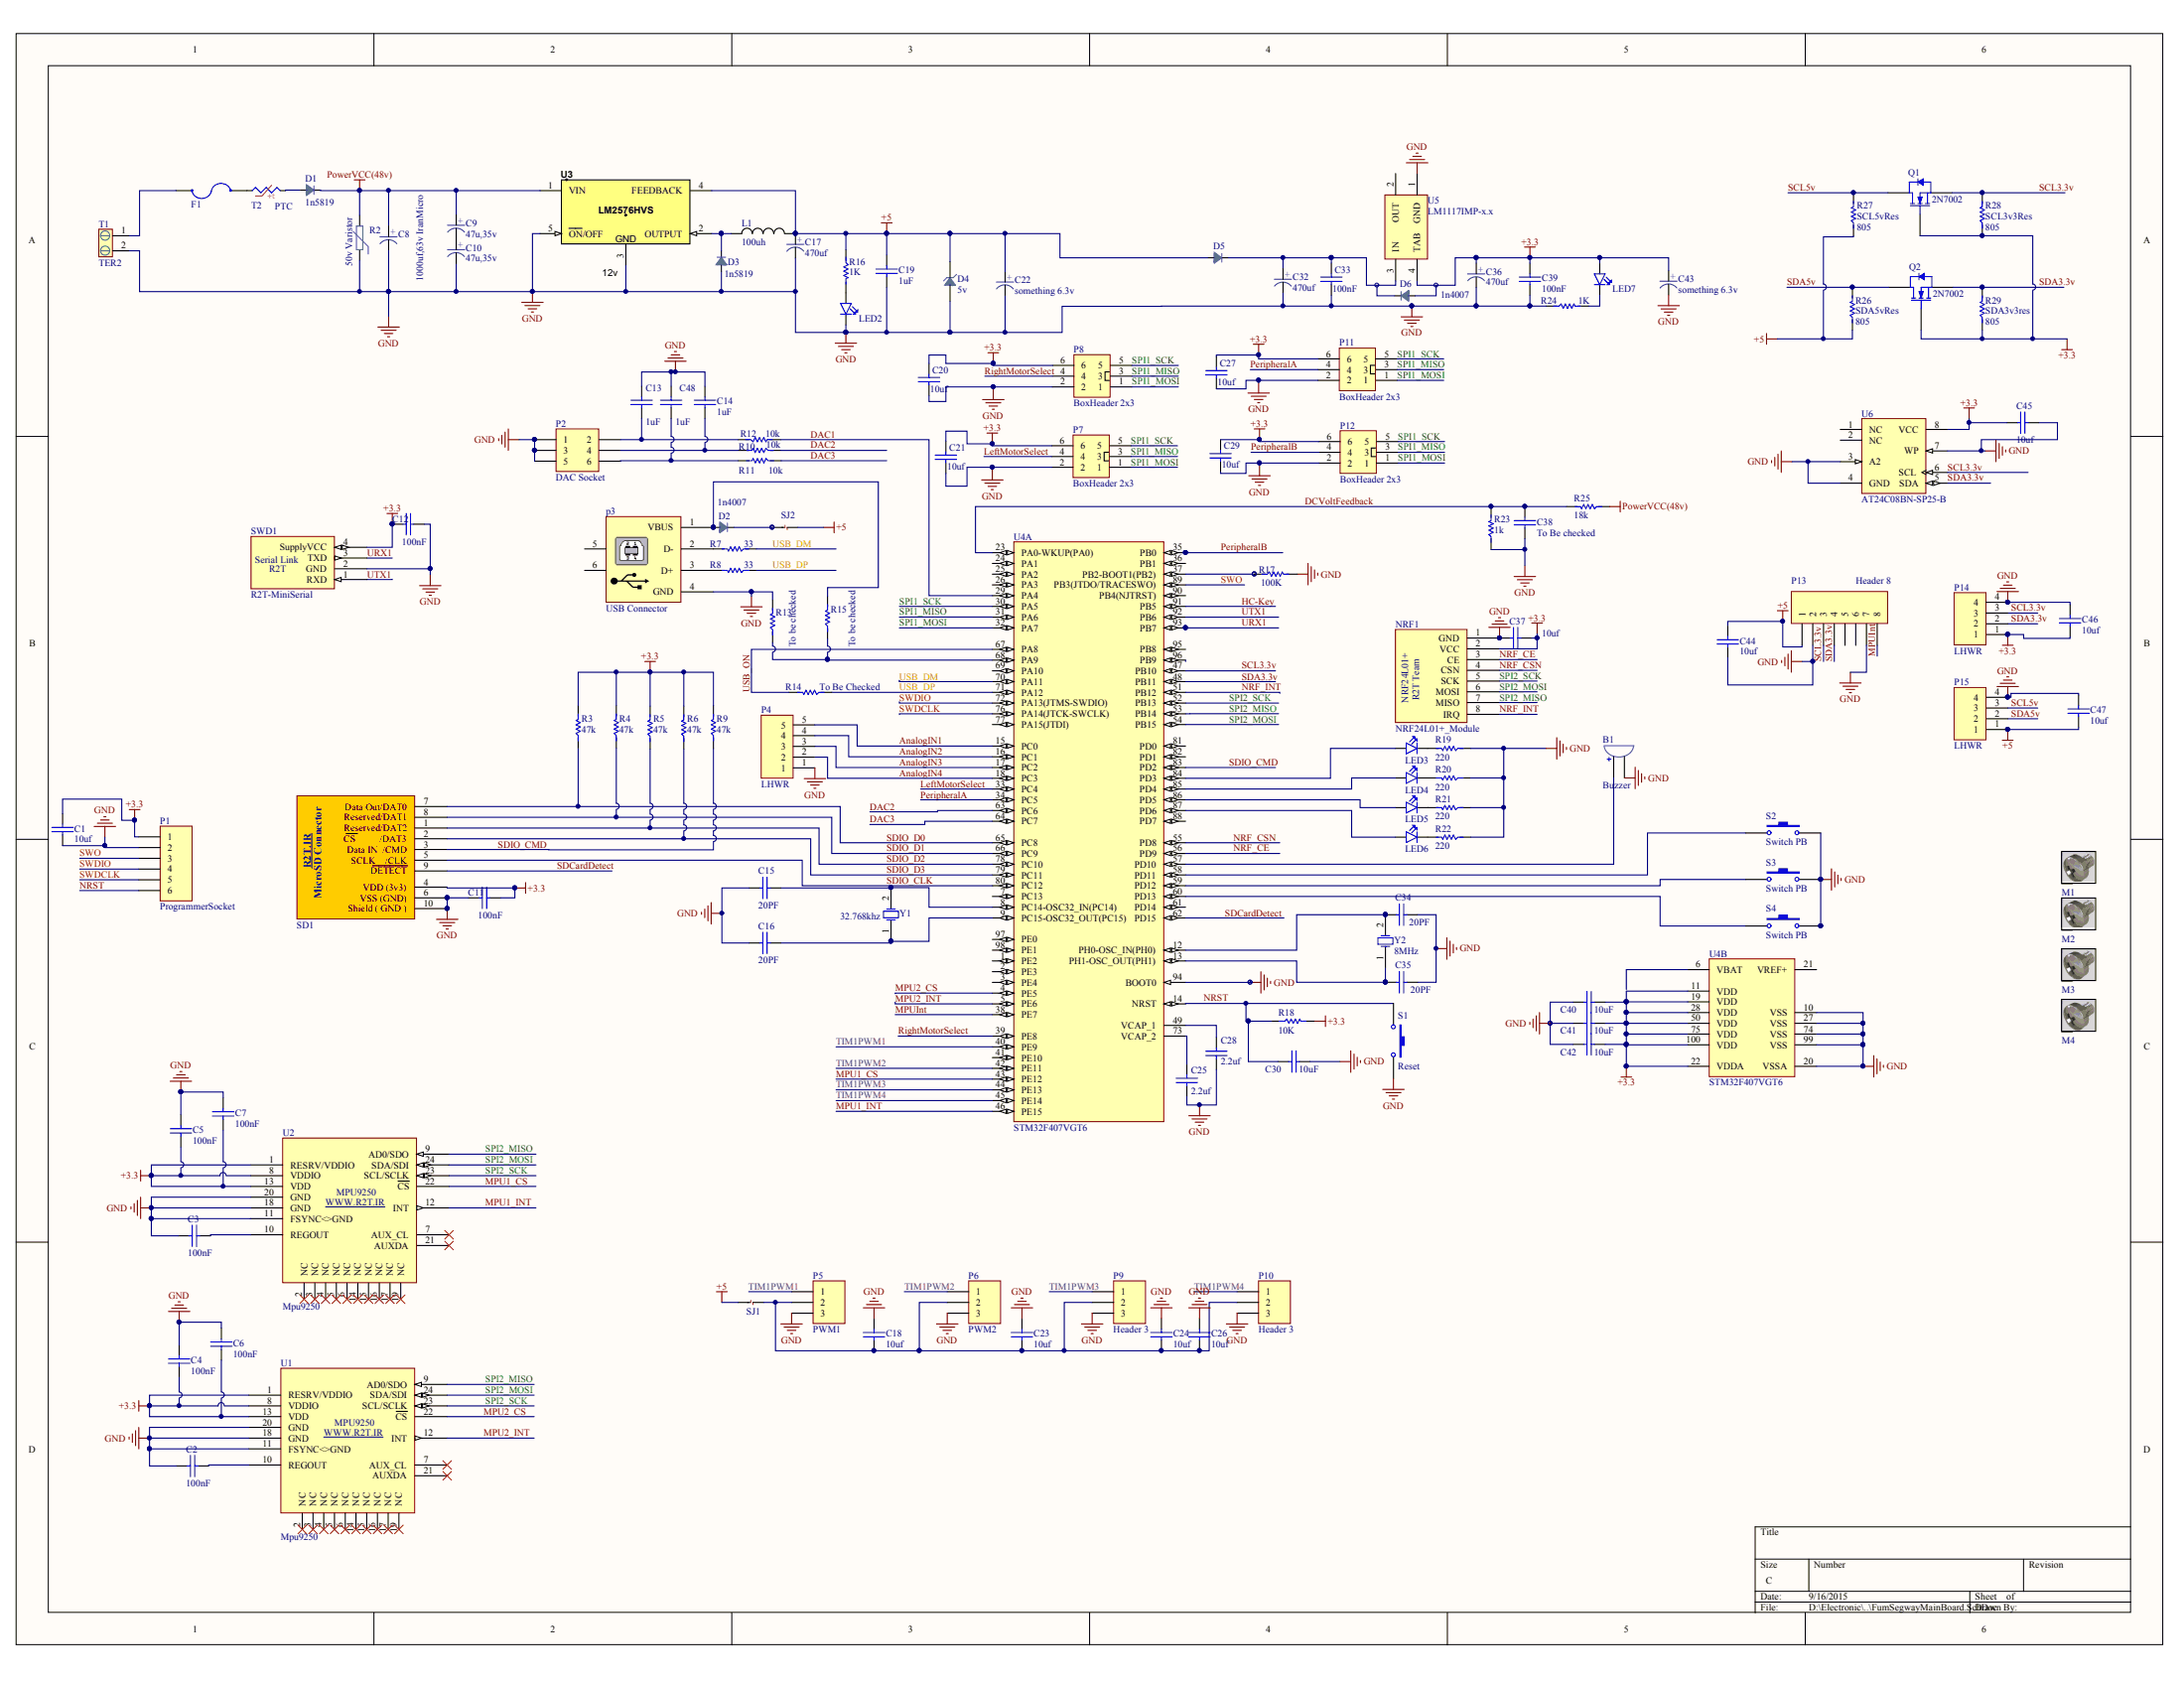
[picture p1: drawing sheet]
# Altium project FumSegwayMainBoard.PrjPcb
1 sheet, 130 parts. Net scope: global (net labels, ports and power ports of the same name join across sheets).
Board file: FumSegwayMainBoard.PcbDoc

## Sheet FumSegwayMainBoard.SchDoc
size C

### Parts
B1  Buzzer  [Buzzer]
C1  10uf  [SMD_CAP_1206]
C2  100nF  [SMD_CAP_0805]
C3  100nF  [SMD_CAP_0805]
C4  100nF  [SMD_CAP_0805]
C5  100nF  [SMD_CAP_0805]
C6  100nF  [SMD_CAP_0805]
C7  100nF  [SMD_CAP_0805]
C8  Description:: 1000uf,63v IranMicro  [Cap Radial 16MM HV]  (hidden comment: Capacitor Polarized)
C9  Description:: 47u,35v  [Tantalum CAP Size E - 2917]  (hidden comment: Capacitor Polarized)
C10  Description:: 47u,35v  [Tantalum CAP Size E - 2917]  (hidden comment: Capacitor Polarized)
C11  100nF  [SMD_CAP_0805]
C12  100nF  [SMD_CAP_0805]
C13  1uF  [SMD_CAP_1206]
C14  1uF  [SMD_CAP_1206]
C15  20PF  [SMD_CAP_0805]
C16  20PF  [SMD_CAP_0805]
C17  Description:: 470uf  [Electrolytic Capacitor SMD Dia-8]  (hidden comment: Capacitor Polarized)
C18  10uf  [SMD_CAP_1206]
C19  1uF  [SMD_CAP_1206]
C20  10uf  [SMD_CAP_1206]
C21  10uf  [SMD_CAP_1206]
C22  Description:: something 6.3v  [Tantalum Cap Size A - 1206]  (hidden comment: Capacitor Polarized)
C23  10uf  [SMD_CAP_1206]
C24  10uf  [SMD_CAP_1206]
C25  2.2uf  [SMD_CAP_0805]
C26  10uf  [SMD_CAP_1206]
C27  10uf  [SMD_CAP_1206]
C28  2.2uf  [SMD_CAP_0805]
C29  10uf  [SMD_CAP_1206]
C30  10uF  [SMD_CAP_0805]
C32  Description:: 470uf  [Electrolytic Capacitor SMD Dia-8]  (hidden comment: Capacitor Polarized)
C33  100nF  [SMD_CAP_0805]
C34  20PF  [SMD_CAP_0805]
C35  20PF  [SMD_CAP_0805]
C36  Description:: 470uf  [Electrolytic Capacitor SMD Dia-8]  (hidden comment: Capacitor Polarized)
C37  10uf  [SMD_CAP_1206]
C38  To Be checked  [SMD_CAP_1206]
C39  100nF  [SMD_CAP_0805]
C40  10uF  [SMD_CAP_0805]
C41  10uF  [SMD_CAP_0805]
C42  10uF  [SMD_CAP_0805]
C43  Description:: something 6.3v  [Tantalum Cap Size A - 1206]  (hidden comment: Capacitor Polarized)
C44  10uf  [SMD_CAP_1206]
C45  10uf  [SMD_CAP_0805]
C46  10uf  [SMD_CAP_1206]
C47  10uf  [SMD_CAP_1206]
C48  1uF  [SMD_CAP_1206]
D1  Description:: 1n5819  [DO-214AC ( SMD Diode )]  (hidden comment: SMD Diodes)
D2  Description:: 1n4007  [DO-214AC ( SMD Diode )]  (hidden comment: SMD Diodes)
D3  Description:: 1n5819  [DO-214AC ( SMD Diode )]  (hidden comment: SMD Diodes)
D4  5v  [DIOMELF3615N]
D5  SMD Diodes  [DO-214AC ( SMD Diode )]  (value not drawn)
D6  Description:: 1n4007  [DO-214AC ( SMD Diode )]  (hidden comment: SMD Diodes)
F1  Fuse  [Fuse 5x20MM]  (value not drawn)
L1  100uh  [General 10x12(200m) Inductor]
LED2  LED  [LED0805]  (value not drawn)
LED3  LED  [LED0805]  (value not drawn)
LED4  LED  [LED0805]  (value not drawn)
LED5  LED  [LED0805]  (value not drawn)
LED6  LED  [LED0805]  (value not drawn)
LED7  LED  [LED0805]  (value not drawn)
M1  Screw  [Board Screw]  (value not drawn)
M2  Screw  [Board Screw]  (value not drawn)
M3  Screw  [Board Screw]  (value not drawn)
M4  Screw  [Board Screw]  (value not drawn)
NRF1  NRF24L01+_Module  [NRF24L01P_SMD]
P1  ProgrammerSocket  [HDR1X6]
P2  DAC Socket  [HDR2X3]
p3  USB Connector  [USB2.5-2H4F]
P4  LHWR  [Polarized Header 5]
P5  PWM1  [HDR1X3]
P6  PWM2  [HDR1X3]
P7  BoxHeader 2x3  [Box Header 2x3]
P8  BoxHeader 2x3  [Box Header 2x3]
P9  Header 3  [HDR1X3]
P10  Header 3  [HDR1X3]
P11  BoxHeader 2x3  [Box Header 2x3]
P12  BoxHeader 2x3  [Box Header 2x3]
P13  Header 8  [HDR1X8]
P14  LHWR  [Polarized Header 4]
P15  LHWR  [Polarized Header 4]
Q1  2N7002  [SOT23_N]
Q2  2N7002  [SOT23_N]
R2  50v Varistor  [VAR07]
R3  47k  [RES 0805 (2012X06L)]
R4  47k  [RES 0805 (2012X06L)]
R5  47k  [RES 0805 (2012X06L)]
R6  47k  [RES 0805 (2012X06L)]
R7  33  [RES 0805 (2012X06L)]
R8  33  [RES 0805 (2012X06L)]
R9  47k  [RES 0805 (2012X06L)]
R10  10k  [RES 0805 (2012X06L)]
R11  10k  [RES 0805 (2012X06L)]
R12  10k  [RES 0805 (2012X06L)]
R13  To be checked  [RES 0805 (2012X06L)]
R14  10k  [RES 0805 (2012X06L)]
R15  10k  [RES 0805 (2012X06L)]
R16  1K  [RES 0805 (2012X06L)]
R17  100K  [RES 0805 (2012X06L)]
R18  10K  [RES 0805 (2012X06L)]
R19  220  [RES 0805 (2012X06L)]
R20  220  [RES 0805 (2012X06L)]
R21  220  [RES 0805 (2012X06L)]
R22  220  [RES 0805 (2012X06L)]
R23  1k  [RES 0805 (2012X06L)]
R24  1K  [RES 0805 (2012X06L)]
R25  18k  [RES 0805 (2012X06L)]
R26  Tolerance: 805  [RES 0805 (2012X06L)]  (hidden comment: SDA5vRes)
R27  Tolerance: 805  [RES 0805 (2012X06L)]  (hidden comment: SCL5vRes)
R28  Tolerance: 805  [RES 0805 (2012X06L)]  (hidden comment: SCL3v3Res)
R29  Tolerance: 805  [RES 0805 (2012X06L)]  (hidden comment: SDA3v3res)
S1  Reset  [SW-PB]
S2  Switch PB  [SW-PB]
S3  Switch PB  [SW-PB]
S4  Switch PB  [SW-PB]
SD1  MicroSD Card Connector  [MicroSD Card Connector]  (value not drawn)
SJ1  SmdJumper  [SMD Jumper]  (value not drawn)
SJ2  SmdJumper  [SMD Jumper]  (value not drawn)
SWD1  R2T-MiniSerial  [SerialWireMini]
T1  TER2  [TER2]
T2  PTC  [PTC Radial 5mm]
U1  Mpu9250  [MPU9250]
U2  Mpu9250  [MPU9250]
U3  value 12v  [TO-263-5]  (hidden comment: Adjustable)
U4  STM32F407VGT6  [STM-LQFP100_N]  (parts A,B of 2)
U5  LM1117IMP-x.x  [MP04A_N]
U6  AT24C08BN-SP25-B  [8S1_N]
Y1  32.768khz  [XTAL RTC]
Y2  8MHz  [XTAL Small]

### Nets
+3.3: C1.2(-) C4.2(-) C5.2(-) C6.2(-) C7.2(-) C11.2(-) C12.1(+) C20.1(+) C21.1(+) C27.1(+) C29.1(+) C36.1 C37.2(-) C39.1(+) C40.2(-) C41.2(-) C42.2(-) C43.1 C45.2(-) C46.1(+) D6.0 LED7.1(A) NRF1.2(VCC) P1.1 P7.6 P8.6 P11.6 P12.6 P14.1 Q1.1(G) Q2.1(G) R3.2 R4.2 R5.2 R6.2 R9.2 R18.2 R28.1 R29.1 SD1.4(VDD_(3v3)) SWD1.4(SupplyVCC) U1.1(RESRV/VDDIO) U1.8(VDDIO) U1.13(VDD) U2.1(RESRV/VDDIO) U2.8(VDDIO) U2.13(VDD) U4.6(VBAT) U4.11(VDD) U4.19(VDD) U4.21(VREF+) U4.22(VDDA) U4.28(VDD) U4.50(VDD) U4.75(VDD) U4.100(VDD) U5.4(TAB) U6.8(VCC)
+5: C17.1 C19.1(+) C22.1 C44.2(-) C47.1(+) D4.1 D5.0 L1.0 P13.1 P15.1 R16.1 R26.1 R27.1 SJ1.1 SJ2.2 U3.4(FEEDBACK)
GND: B1.2(GND) C1.1(+) C2.1(+) C3.1(+) C4.1(+) C5.1(+) C6.1(+) C7.1(+) C8.2 C10.2 C11.1(+) C12.2(-) C13.1(+) C14.1(+) C15.2(-) C16.2(-) C17.2 C18.2(-) C19.2(-) C20.2(-) C21.2(-) C22.2 C23.2(-) C24.2(-) C25.1(+) C26.2(-) C27.2(-) C28.1(+) C29.2(-) C30.2(-) C32.2 C33.2(-) C34.1(+) C35.1(+) C36.2 C37.1(+) C38.2(-) C39.2(-) C40.1(+) C41.1(+) C42.1(+) C43.2 C44.1(+) C45.1(+) C46.2(-) C47.2(-) C48.1(+) D3.0 D4.2 LED2.2(K) NRF1.1(GND) P1.2 P2.1 P2.3 P2.5 p3.4(GND) P4.1 P5.3 P6.3 P7.2 P8.2 P9.3 P10.3 P11.2 P12.2 P13.2 P13.7 P14.4 P15.4 R2.1 R13.2 R17.2 R19.1 R20.1 R21.1 R22.1 R23.1 R24.1 S1.2 S2.2 S3.2 S4.2 SD1.6(VSS_(GND)) SD1.10(Shield_(_GND_)) SWD1.2(GND) T1.2 U1.11(FSYNC<>GND) U1.18(GND) U1.20(GND) U2.11(FSYNC<>GND) U2.18(GND) U2.20(GND) U3.3(GND) U3.5(~{ON}/OFF) U4.10(VSS) U4.20(VSSA) U4.27(VSS) U4.74(VSS) U4.94(BOOT0) U4.99(VSS) U5.1(GND) U6.3(A2) U6.4(GND) U6.7(WP)
PowerVCC(48v): C8.1 C9.1 D1.1 R2.2 R25.1 U3.1(VIN)
AnalogIN1: P4.5 U4.15(PC0)
AnalogIN2: P4.4 U4.16(PC1)
AnalogIN3: P4.3 U4.17(PC2)
AnalogIN4: P4.2 U4.18(PC3)
DAC1: R12.2 U4.29(PA4)
DAC2: R10.1 U4.63(PC6)
DAC3: R11.1 U4.64(PC7)
DCVoltFeedback: C38.1(+) R23.2 R25.2 U4.23(PA0-WKUP(PA0))
HC-Key: U4.91(PB5)
LeftMotorSelect: P7.4 U4.33(PC4)
MPU1_CS: U2.22(~{CS}) U4.43(PE12)
MPU1_INT: U2.12(INT) U4.46(PE15)
MPU2_CS: U1.22(~{CS}) U4.4(PE5)
MPU2_INT: U1.12(INT) U4.5(PE6)
MPUInt: P13.8 U4.38(PE7)
NRF_CE: NRF1.3(CE) U4.56(PD9)
NRF_CSN: NRF1.4(CSN) U4.55(PD8)
NRF_INT: NRF1.8(IRQ) U4.51(PB12)
NRST: C30.1(+) P1.6 R18.1 S1.1 U4.14(NRST)
PeripheralA: P11.4 U4.34(PC5)
PeripheralB: P12.4 U4.35(PB0)
RightMotorSelect: P8.4 U4.39(PE8)
SCL3.3v: P13.3 P14.3 Q1.2(S) R28.2 U4.47(PB10) U6.6(SCL)
SCL5v: P15.3 Q1.3(D) R27.2
SDA3.3v: P13.4 P14.2 Q2.2(S) R29.2 U4.48(PB11) U6.5(SDA)
SDA5v: P15.2 Q2.3(D) R26.2
SDCardDetect: SD1.9(~{DETECT}) U4.62(PD15)
SDIO_CLK: SD1.5(SCLK____/CLK) U4.80(PC12)
SDIO_CMD: R9.1 SD1.3(Data_IN__/CMD) U4.83(PD2)
SDIO_D0: R3.1 SD1.7(Data_Out/DAT0) U4.65(PC8)
SDIO_D1: R4.1 SD1.8(Reserved/DAT1) U4.66(PC9)
SDIO_D2: R5.1 SD1.1(Reserved/DAT2) U4.78(PC10)
SDIO_D3: R6.1 SD1.2(~{CS}__________/DAT3) U4.79(PC11)
SPI1_MISO: P7.3 P8.3 P11.3 P12.3 U4.31(PA6)
SPI1_MOSI: P7.1 P8.1 P11.1 P12.1 U4.32(PA7)
SPI1_SCK: P7.5 P8.5 P11.5 P12.5 U4.30(PA5)
SPI2_MISO: NRF1.7(MISO) U1.9(AD0/SDO) U2.9(AD0/SDO) U4.53(PB14)
SPI2_MOSI: NRF1.6(MOSI) U1.24(SDA/SDI) U2.24(SDA/SDI) U4.54(PB15)
SPI2_SCK: NRF1.5(SCK) U1.23(SCL/SCLK) U2.23(SCL/SCLK) U4.52(PB13)
SWDCLK: P1.5 U4.76(PA14(JTCK-SWCLK))
SWDIO: P1.4 U4.72(PA13(JTMS-SWDIO))
SWO: P1.3 U4.89(PB3(JTDO/TRACESWO))
TIM1PWM1: P5.1 U4.40(PE9)
TIM1PWM2: P6.1 U4.42(PE11)
TIM1PWM3: P9.1 U4.44(PE13)
TIM1PWM4: P10.1 U4.45(PE14)
URX1: SWD1.3(TXD) U4.93(PB7)
USB_DM: R7.1 U4.70(PA11)
USB_DP: R8.1 R14.1 U4.71(PA12)
USB_ON: R14.2 U4.67(PA8)
UTX1: SWD1.1(RXD) U4.92(PB6)
NetB1_1: B1.1(VCC) U4.57(PD10)
NetC2_2: C2.2(-) U1.10(REGOUT)
NetC3_2: C3.2(-) U2.10(REGOUT)
NetC9_2: C9.2 C10.1
NetC13_2: C13.2(-) P2.2 R12.1
NetC14_2: C14.2(-) P2.4 R10.2
NetC15_1: C15.1(+) U4.8(PC14-OSC32_IN(PC14)) Y1.2(OSC2)
NetC16_1: C16.1(+) U4.9(PC15-OSC32_OUT(PC15)) Y1.1(OSC1)
NetC18_1: C18.1(+) C23.1(+) C24.1(+) C26.1(+) P5.2 P6.2 P9.2 P10.2 SJ1.2
NetC25_2: C25.2(-) U4.73(VCAP_2)
NetC28_2: C28.2(-) U4.49(VCAP_1)
NetC32_1: C32.1 C33.1(+) D5.1 D6.1 U5.3(IN)
NetC34_2: C34.2(-) U4.12(PH0-OSC_IN(PH0)) Y2.2(OSC2)
NetC35_2: C35.2(-) U4.13(PH1-OSC_OUT(PH1)) Y2.1(OSC1)
NetC48_2: C48.2(-) P2.6 R11.2
NetD1_0: D1.0 T2.2
NetD2_0: D2.0 p3.1(VBUS) R15.2
NetD2_1: D2.1 SJ2.1
NetD3_1: D3.1 L1.1 U3.2(OUTPUT)
NetF1_1: F1.1 T1.1
NetF1_2: F1.2 T2.1
NetLED2_1: LED2.1(A) R16.2
NetLED3_1: LED3.1(A) U4.84(PD3)
NetLED3_2: LED3.2(K) R19.2
NetLED4_1: LED4.1(A) U4.85(PD4)
NetLED4_2: LED4.2(K) R20.2
NetLED5_1: LED5.1(A) U4.86(PD5)
NetLED5_2: LED5.2(K) R21.2
NetLED6_1: LED6.1(A) U4.87(PD6)
NetLED6_2: LED6.2(K) R22.2
NetLED7_2: LED7.2(K) R24.2
Netp3_2: p3.2(D-) R7.2
Netp3_3: p3.3(D+) R8.2
NetR13_1: R13.1 R15.1 U4.68(PA9)
NetR17_1: R17.1 U4.37(PB2-BOOT1(PB2))
NetS2_1: S2.1 U4.58(PD11)
NetS3_1: S3.1 U4.59(PD12)
NetS4_1: S4.1 U4.60(PD13)

Not connected (* = marked no-connect by the designer): M1 S; M2 S; M3 S; M4 S; p3 5 6; P13 5 6; U1 2(NC)* 3(NC)* 4(NC)* 5(NC)* 6(NC)* 7(AUX_CL)* 14(NC)* 15(NC)* 16(NC)* 17(NC)* 19(NC)* 21(AUXDA)*; U2 2(NC)* 3(NC)* 4(NC)* 5(NC)* 6(NC)* 7(AUX_CL)* 14(NC)* 15(NC)* 16(NC)* 17(NC)* 19(NC)* 21(AUXDA)*; U4 1(PE2) 2(PE3) 3(PE4) 7(PC13) 24(PA1) 25(PA2) 26(PA3) 36(PB1) 41(PE10) 61(PD14) 69(PA10) 77(PA15(JTDI)) 81(PD0) 82(PD1) 88(PD7) 90(PB4(NJTRST)) 95(PB8) 96(PB9) 97(PE0) 98(PE1); U5 2(OUT); U6 1(NC) 2(NC)
